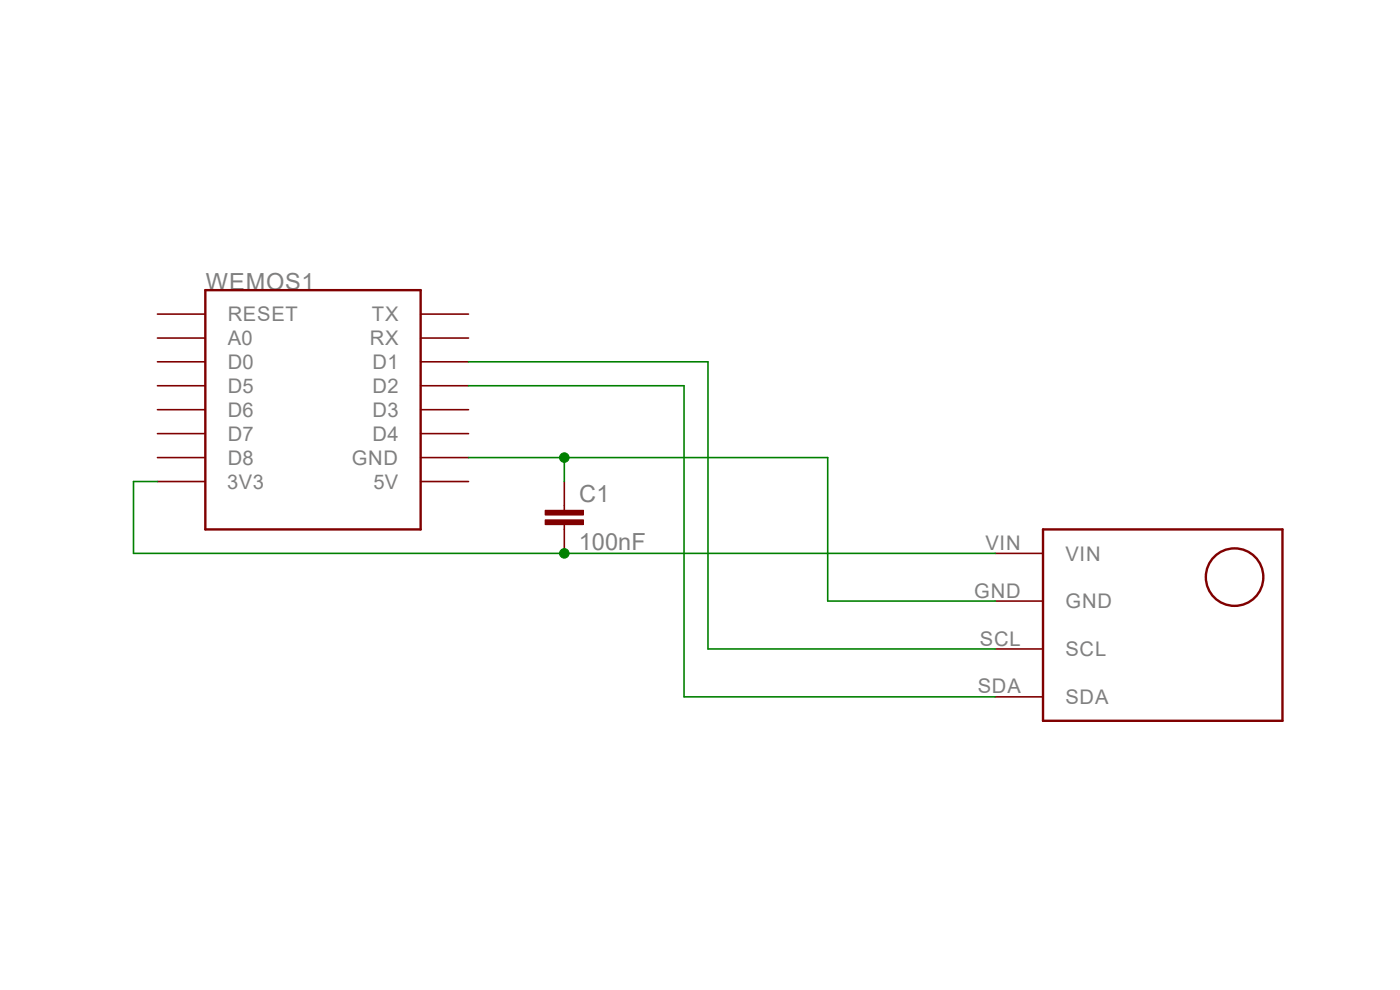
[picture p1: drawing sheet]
<?xml version="1.0" encoding="utf-8"?>
<!DOCTYPE eagle SYSTEM "eagle.dtd">
<eagle version="6.5.0">
<drawing>
<settings>
<setting alwaysvectorfont="no"/>
<setting verticaltext="up"/>
</settings>
<grid distance="0.1" unitdist="inch" unit="inch" style="lines" multiple="1" display="no" altdistance="0.01" altunitdist="inch" altunit="inch"/>
<schematic xreflabel="%F%N/%S.%C%R" xrefpart="/%S.%C%R">
<libraries>
<library name="Glenn">
<symbols>
<symbol name="WEMOS-D1-MINI">
<wire x1="-10.16" y1="12.7" x2="-10.16" y2="-12.7" width="0.254" layer="94"/>
<wire x1="-10.16" y1="-12.7" x2="12.7" y2="-12.7" width="0.254" layer="94"/>
<wire x1="12.7" y1="-12.7" x2="12.7" y2="12.7" width="0.254" layer="94"/>
<wire x1="12.7" y1="12.7" x2="-10.16" y2="12.7" width="0.254" layer="94"/>
<pin name="RESET" x="-15.24" y="10.16" visible="pin" length="middle"/>
<pin name="A0" x="-15.24" y="7.62" visible="pin" length="middle"/>
<pin name="D0" x="-15.24" y="5.08" visible="pin" length="middle"/>
<pin name="D5" x="-15.24" y="2.54" visible="pin" length="middle"/>
<pin name="D6" x="-15.24" y="0" visible="pin" length="middle"/>
<pin name="D7" x="-15.24" y="-2.54" visible="pin" length="middle"/>
<pin name="D8" x="-15.24" y="-5.08" visible="pin" length="middle"/>
<pin name="3V3" x="-15.24" y="-7.62" visible="pin" length="middle"/>
<pin name="5V" x="17.78" y="-7.62" visible="pin" length="middle" rot="R180"/>
<pin name="GND" x="17.78" y="-5.08" visible="pin" length="middle" rot="R180"/>
<pin name="D4" x="17.78" y="-2.54" visible="pin" length="middle" rot="R180"/>
<pin name="D3" x="17.78" y="0" visible="pin" length="middle" rot="R180"/>
<pin name="D2" x="17.78" y="2.54" visible="pin" length="middle" rot="R180"/>
<pin name="D1" x="17.78" y="5.08" visible="pin" length="middle" rot="R180"/>
<pin name="RX" x="17.78" y="7.62" visible="pin" length="middle" rot="R180"/>
<pin name="TX" x="17.78" y="10.16" visible="pin" length="middle" rot="R180"/>
<text x="-10.16" y="12.7" size="1.778" layer="95">&gt;Name</text>
<text x="-7.62" y="-15.24" size="1.778" layer="96">&gt;Value</text>
</symbol>
<symbol name="GYBMEP">
<pin name="VIN" x="-7.62" y="10.16" length="middle"/>
<pin name="GND" x="-7.62" y="5.08" length="middle"/>
<pin name="SCL" x="-7.62" y="0" length="middle"/>
<pin name="SDA" x="-7.62" y="-5.08" length="middle"/>
<wire x1="-2.54" y1="12.7" x2="-2.54" y2="-7.62" width="0.254" layer="94"/>
<wire x1="-2.54" y1="12.7" x2="22.86" y2="12.7" width="0.254" layer="94"/>
<wire x1="22.86" y1="12.7" x2="22.86" y2="-7.62" width="0.254" layer="94"/>
<wire x1="22.86" y1="-7.62" x2="-2.54" y2="-7.62" width="0.254" layer="94"/>
<circle x="17.78" y="7.62" radius="3.048" width="0.254" layer="94"/>
</symbol>
<symbol name="C-EU">
<wire x1="0" y1="0" x2="0" y2="-0.508" width="0.1524" layer="94"/>
<wire x1="0" y1="-2.54" x2="0" y2="-2.032" width="0.1524" layer="94"/>
<text x="1.524" y="0.381" size="1.778" layer="95">&gt;NAME</text>
<text x="1.524" y="-4.699" size="1.778" layer="96">&gt;VALUE</text>
<rectangle x1="-2.032" y1="-2.032" x2="2.032" y2="-1.524" layer="94"/>
<rectangle x1="-2.032" y1="-1.016" x2="2.032" y2="-0.508" layer="94"/>
<pin name="1" x="0" y="2.54" visible="off" length="short" direction="pas" swaplevel="1" rot="R270"/>
<pin name="2" x="0" y="-5.08" visible="off" length="short" direction="pas" swaplevel="1" rot="R90"/>
</symbol>
</symbols>
<devicesets>
<deviceset name="WEMOS-D1-MINI" prefix="WEMOS" uservalue="yes">
<gates>
<gate name="D1" symbol="WEMOS-D1-MINI" x="0" y="0"/>
</gates>
<devices>
<device name="" package="WEMOS-D1-MINI">
<connects>
<connect gate="D1" pin="3V3" pad="3V3"/>
<connect gate="D1" pin="5V" pad="5V"/>
<connect gate="D1" pin="A0" pad="A0"/>
<connect gate="D1" pin="D0" pad="D0"/>
<connect gate="D1" pin="D1" pad="D1"/>
<connect gate="D1" pin="D2" pad="D2"/>
<connect gate="D1" pin="D3" pad="D3"/>
<connect gate="D1" pin="D4" pad="D4"/>
<connect gate="D1" pin="D5" pad="D5"/>
<connect gate="D1" pin="D6" pad="D6"/>
<connect gate="D1" pin="D7" pad="D7"/>
<connect gate="D1" pin="D8" pad="D8"/>
<connect gate="D1" pin="GND" pad="GND"/>
<connect gate="D1" pin="RESET" pad="RESET"/>
<connect gate="D1" pin="RX" pad="RX"/>
<connect gate="D1" pin="TX" pad="TX"/>
</connects>
<technologies>
<technology name=""/>
</technologies>
</device>
</devices>
</deviceset>
<deviceset name="GYBMEP">
<gates>
<gate name="G$1" symbol="GYBMEP" x="-12.7" y="0"/>
</gates>
<devices>
<device name="" package="GYBMEP">
<connects>
<connect gate="G$1" pin="GND" pad="GND"/>
<connect gate="G$1" pin="SCL" pad="SCL"/>
<connect gate="G$1" pin="SDA" pad="SDA"/>
<connect gate="G$1" pin="VIN" pad="VIN"/>
</connects>
<technologies>
<technology name=""/>
</technologies>
</device>
</devices>
</deviceset>
<deviceset name="C-EU" prefix="C" uservalue="yes">
<gates>
<gate name="G$1" symbol="C-EU" x="0" y="0"/>
</gates>
<devices>
<device name="025-025X050" package="C025-025X050">
<connects>
<connect gate="G$1" pin="1" pad="1"/>
<connect gate="G$1" pin="2" pad="2"/>
</connects>
<technologies>
<technology name=""/>
</technologies>
</device>
<device name="C1206G" package="C1206">
<connects>
<connect gate="G$1" pin="1" pad="1"/>
<connect gate="G$1" pin="2" pad="2"/>
</connects>
<technologies>
<technology name=""/>
</technologies>
</device>
<device name="" package="C5B2.5">
<connects>
<connect gate="G$1" pin="1" pad="1"/>
<connect gate="G$1" pin="2" pad="2"/>
</connects>
<technologies>
<technology name=""/>
</technologies>
</device>
</devices>
</deviceset>
</devicesets>
</library>
</libraries>
<attributes>
</attributes>
<variantdefs>
</variantdefs>
<classes>
<class number="0" name="default" width="0" drill="0">
</class>
</classes>
<parts>
<part name="WEMOS1" library="Glenn" deviceset="WEMOS-D1-MINI" device=""/>
<part name="U$1" library="Glenn" deviceset="GYBMEP" device=""/>
<part name="C1" library="Glenn" deviceset="C-EU" device="" value="100nF"/>
</parts>
<sheets>
<sheet>
<plain>
</plain>
<instances>
<instance part="WEMOS1" gate="D1" x="35.56" y="53.34"/>
<instance part="U$1" gate="G$1" x="116.84" y="27.94"/>
<instance part="C1" gate="G$1" x="63.5" y="43.18"/>
</instances>
<busses>
</busses>
<nets>
<net name="N$1" class="0">
<segment>
<pinref part="U$1" gate="G$1" pin="VIN"/>
<wire x1="109.22" y1="38.1" x2="63.5" y2="38.1" width="0.1524" layer="91"/>
<wire x1="63.5" y1="38.1" x2="17.78" y2="38.1" width="0.1524" layer="91"/>
<wire x1="17.78" y1="38.1" x2="17.78" y2="45.72" width="0.1524" layer="91"/>
<pinref part="WEMOS1" gate="D1" pin="3V3"/>
<wire x1="17.78" y1="45.72" x2="20.32" y2="45.72" width="0.1524" layer="91"/>
<pinref part="C1" gate="G$1" pin="2"/>
<junction x="63.5" y="38.1"/>
</segment>
</net>
<net name="N$2" class="0">
<segment>
<pinref part="U$1" gate="G$1" pin="GND"/>
<wire x1="109.22" y1="33.02" x2="91.44" y2="33.02" width="0.1524" layer="91"/>
<wire x1="91.44" y1="33.02" x2="91.44" y2="48.26" width="0.1524" layer="91"/>
<pinref part="WEMOS1" gate="D1" pin="GND"/>
<wire x1="91.44" y1="48.26" x2="63.5" y2="48.26" width="0.1524" layer="91"/>
<pinref part="C1" gate="G$1" pin="1"/>
<wire x1="63.5" y1="48.26" x2="53.34" y2="48.26" width="0.1524" layer="91"/>
<wire x1="63.5" y1="45.72" x2="63.5" y2="48.26" width="0.1524" layer="91"/>
<junction x="63.5" y="48.26"/>
</segment>
</net>
<net name="N$3" class="0">
<segment>
<pinref part="U$1" gate="G$1" pin="SCL"/>
<wire x1="109.22" y1="27.94" x2="78.74" y2="27.94" width="0.1524" layer="91"/>
<wire x1="78.74" y1="27.94" x2="78.74" y2="58.42" width="0.1524" layer="91"/>
<pinref part="WEMOS1" gate="D1" pin="D1"/>
<wire x1="78.74" y1="58.42" x2="53.34" y2="58.42" width="0.1524" layer="91"/>
</segment>
</net>
<net name="N$4" class="0">
<segment>
<pinref part="U$1" gate="G$1" pin="SDA"/>
<wire x1="109.22" y1="22.86" x2="76.2" y2="22.86" width="0.1524" layer="91"/>
<wire x1="76.2" y1="22.86" x2="76.2" y2="55.88" width="0.1524" layer="91"/>
<pinref part="WEMOS1" gate="D1" pin="D2"/>
<wire x1="76.2" y1="55.88" x2="53.34" y2="55.88" width="0.1524" layer="91"/>
</segment>
</net>
</nets>
</sheet>
</sheets>
</schematic>
</drawing>
<compatibility>
<note version="6.3" minversion="6.2.2" severity="warning">
Since Version 6.2.2 text objects can contain more than one line,
which will not be processed correctly with this version.
</note>
</compatibility>
</eagle>
